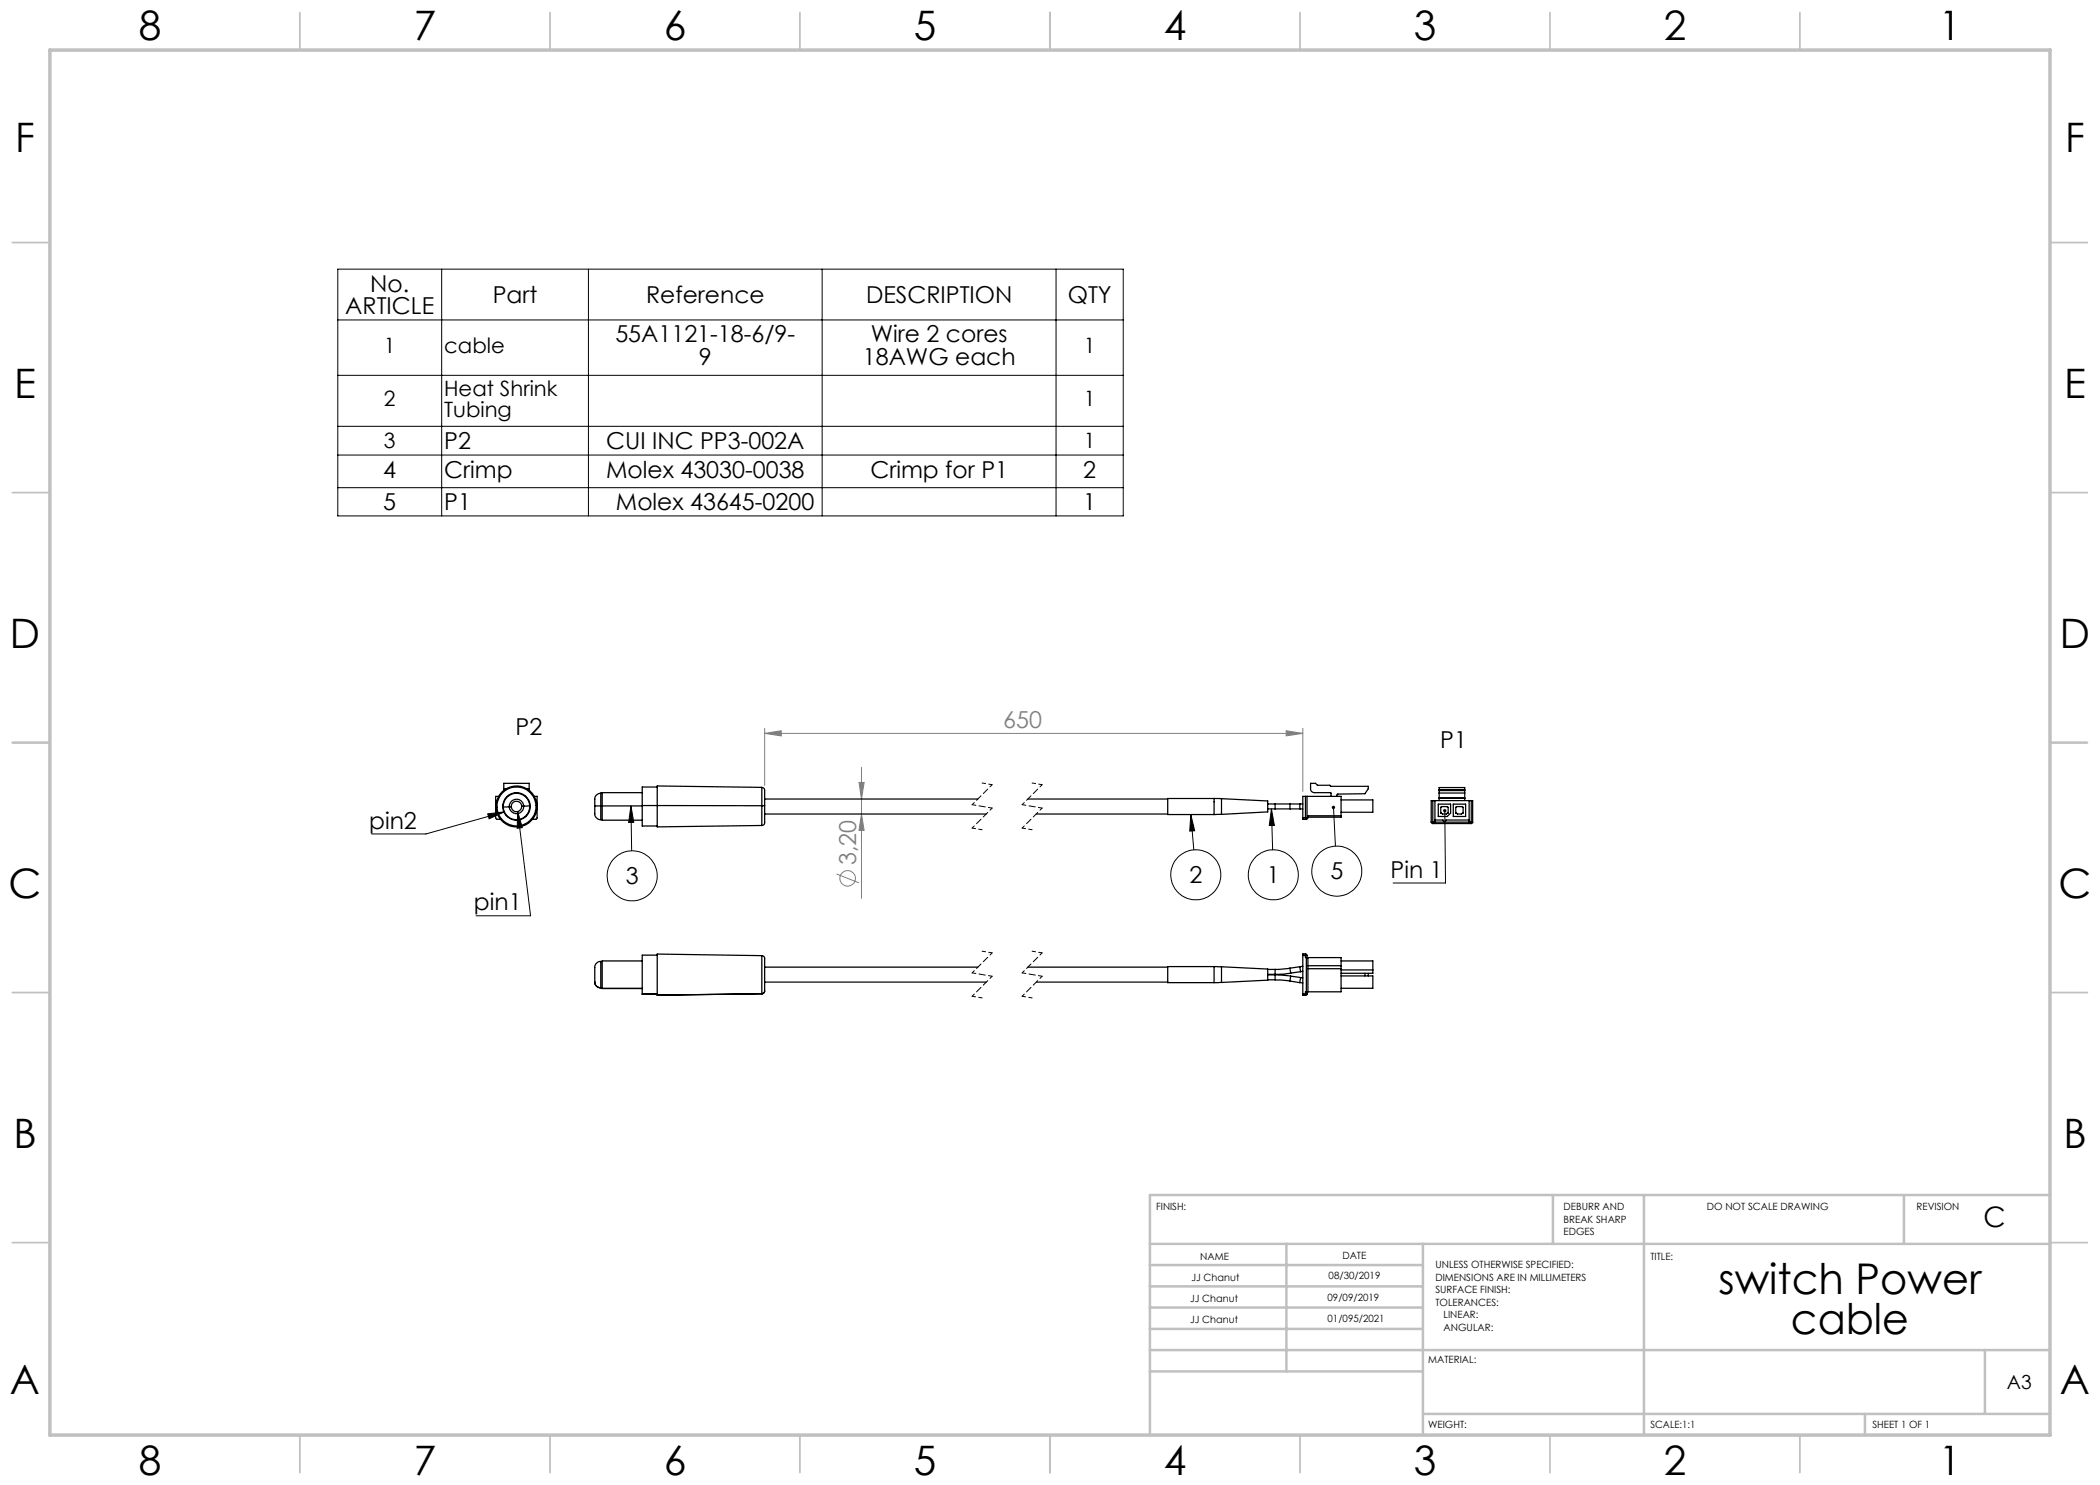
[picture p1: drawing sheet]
<svg xmlns="http://www.w3.org/2000/svg" width="420mm" height="297mm" viewBox="0 0 420 297" stroke-linecap="round" stroke-linejoin="round" font-family="sans-serif">
<g fill="none" stroke="#c0c0c0" stroke-width=".35">
<path d="M60 2.5v7.5M110 2.5v7.5M160 2.5v7.5M210 2.5v7.5M260 2.5v7.5M310 2.5v7.5M360 2.5v7.5M2.5 48.5h7.5M410 48.5h7.5M2.5 98.5h7.5M410 98.5h7.5M2.5 148.5h7.5"/>
<path d="M410 148.5h7.5M2.5 198.5h7.5M410 198.5h7.5M2.5 248.5h7.5M410 248.5h7.5M60 287v7.5M110 287v7.5M160 287v7.5M210 287v7.5M260 287v7.5M310 287v7.5M360 287v7.5"/>
</g>
<g fill="none" stroke="#c0c0c0" stroke-width=".5">
<path d="M310.6 239v9.8M328.8 239v48M380.8 239v9.8M410 239h-180v48M230 248.8h180M230 257.3h54.6M230 253h54.6M257.3 248.8v25.5M284.6 248.8v38.2M230 265.8h54.6M230 261.5h54.6M230 274.3h54.6"/>
<path d="M230 270h180M397 270v12.8M284.6 282.8h125.4M373 282.8v4.2"/>
</g>
<path d="M10 10h400v277h-400z" fill="none" stroke="#c0c0c0" stroke-width=".7"/>
<g fill="none" stroke="#808080" stroke-width=".2">
<path d="M152.9 146.7l3.3-.5v1zM152.9 145.7v11.4M152.9 146.7h107.7M171.8 156.5h1l-.5 3.3zM172.3 153.5v26.2M257.2 146.2l3.4 .5-3.4 .5zM260.6 145.7v12.6M167.3 174.8l4.5 1.8M172.3 162.8l.5 3.3h-1z"/>
<circle cx="169.5" cy="175.7" r="1.55"/>
</g>
<g fill="none" stroke="#000" stroke-width=".2">
<path d="M67.6 53.8h157v49.4h-157zM88.3 53.8v49.4M117.7 53.8v49.4M164.4 53.8v49.4M211.2 53.8v49.4M67.6 75.1h157M67.6 64h157M67.6 85.3h157M67.6 91h157M67.6 97.5h157M97.5 162.8l3.4-.4-3.1 1.4zM100.9 162.4l-15.7 4.4h-10.9"/>
<path d="M103.5 162.3l2.6 20.9h-10.9M103.5 162.3l1 3.2-1.1 .2zM126.2 161.2l.1 8.9M126.2 161.2l.6 3.3h-1.1zM238.2 162.9l.6 7.1M238.2 162.9l.7 3.3h-1zM254.3 161.8l.6 3.3h-1zM254.3 161.8l.2 8.2M266.7 161.5l.4 7.7M289 162.1l.1 14.5h-10.5"/>
<circle cx="126.4" cy="175.2" r="5"/>
<circle cx="239.2" cy="175" r="5"/>
<circle cx="254.7" cy="175" r="5"/>
<circle cx="267.4" cy="174.2" r="5"/>
</g>
<path d="M196.4 156.6l2 .3M206.4 156.6l2 .3M194.4 165.6l2 .4M204.4 165.6l2 .4M194.4 199.3l2 .3M196.4 190.2l2 .4M204.4 199.3l2 .3M206.4 190.2l2 .4" fill="none" stroke="#000" stroke-width=".2" stroke-dasharray="1.3 .6" stroke-dashoffset=".6"/>
<path d="M198.4 156.9l-4 4M208.4 156.9l-4 4M198.4 161.6l-4 4M208.4 161.6l-4 4M198.4 190.6l-4 4M198.4 195.3l-4 4M208.4 190.6l-4 4M208.4 195.3l-4 4" fill="none" stroke="#000" stroke-width=".2" stroke-dasharray="1.3 .6" stroke-dashoffset=".7"/>
<path d="M194.4 160.9l4 .7M204.4 160.9l4 .7M194.4 194.6l4 .6M204.4 194.6l4 .6" fill="none" stroke="#000" stroke-width=".2" stroke-dasharray="1.3 .6" stroke-dashoffset=".5"/>
<path d="M126.2 161.2l.6 3.3h-1.1zM254.3 161.8l.6 3.3h-1zM238.2 162.9l.7 3.3h-1zM266.4 161.3a.34 .34 0 0 0 .2 .5 .34 .34 0 0 0 .4-.3 .34 .34 0 0 0-.3-.4v.4v-.4zM103.5 162.3l1 3.2-1.1 .2zM97.5 162.8l3.4-.4-3.1 1.4zM288.7 161.9a.34 .34 0 0 0 0 .5 .34 .34 0 0 0 .5-.1 .34 .34 0 0 0-.2-.5v.3v-.3z" fill="#000"/>
<g fill="#808080">
<path d="M257.2 146.2l3.4 .5-3.4 .5zM152.9 146.7l3.3-.5v1z"/>
<path d="M172.3 162.8l.5 3.3h-1zM171.8 156.5h1l-.5 3.3z"/>
</g>
<g fill="none" stroke="#000" stroke-width=".25">
<path d="M99.7 159.3h-.6v4.2l.3 .4h.7M100.8 157.8v.3M100.8 157.8v-1.1h5v1.1M100.8 157.8h.4M105.4 157.8h.4M105.8 157.8v.3M106.9 159.3h.5v4.4l-.3 .2h-.6M120.2 158.6a1.34 1.34 0 0 0-1.2 1.9v.7M120.2 158.6v2.6M120.2 158.6h.2M128.4 158.5h-8v5.5h8M131.4 157.4h-3v3.7"/>
<path d="M152.4 157.5a.73 .73 0 0 1 .5 1v2.6M152.4 157.5l-21-.3v3.9M152.4 157.5v3.6M152.9 159.8h42.7M205.6 159.8h27.9M242.8 159.7h1.5M242.8 159.7h-9.3v3.2h9.3M242.8 159.7v3.2M244.3 159.7l9.2 .5v2.2l-9.2 .5M244.3 159.7v3.2M261.1 159.3h.3M261.1 159.3h-.5v4.2"/>
<path d="M261.1 159.3v4.2M261.4 159.3h6.8v3.9M261.4 159.3v4.2M266.2 159.3l-.1-.8h-3.2a.78 .78 0 0 1-.8-.7v-1.1h1l.4 .4h2.5l.1 .2h7.5v.5l-.6 .9-5.4 .1a.23 .23 0 0 0-.3 .2 .23 .23 0 0 0 .3 .3M268.2 160h6.4v2.5h-6.4M287.8 159.7v.4M287.8 159.7v-2.2h5.1v2.2M287.8 159.6h5.1M287.8 158.6h5.1M287.8 158.1h5.1M287.8 159.7h5.1M287.8 157.9h5.1"/>
<path d="M292.9 159.7v.4M101.8 161.4h-1.2M101.8 161.4h.4M104.4 161.3a1.06 1.06 0 0 1-1.1 1 1.06 1.06 0 0 1-1.1-.9M104.4 161.3a1.06 1.06 0 0 0-1.2-1 1.06 1.06 0 0 0-1 1.1M104.7 161.2a1.45 1.45 0 0 1-1.3 1.6 1.45 1.45 0 0 1-1.6-1.4M104.7 161.2a1.45 1.45 0 0 0-1.5-1.4 1.45 1.45 0 0 0-1.4 1.6M104.7 161.2l-.3 .1M105.9 161.2h-1.2M105.9 161.2a2.65 2.65 0 0 1-2.5 2.8 2.65 2.65 0 0 1-2.8-2.6M105.9 161.2a2.65 2.65 0 0 0-2.7-2.6 2.65 2.65 0 0 0-2.6 2.8M119 161.2v.4a2.37 2.37 0 0 0 .5 2.2l.7 .1"/>
<path d="M120.2 161.2h-1.2M120.2 161.2v2.7M120.2 163.9h.2M120.2 161.2h8.2M128.4 161.1v4.1h3M128.4 161.1h3M131.4 161.1v4.3l21-.3M131.4 161.1h21M152.4 161.1h.5M152.4 161.1v4M152.9 161.1v2.8a.82 .82 0 0 1-.5 1.2M152.9 162.8h44.3"/>
<path d="M207.3 162.8h26.2M244.3 162.9h-1.5M253.5 160.8h1.5M253.5 161.8h1.5M255 160.8h3.1M255 161.8h3.1M255 160.8v1M258.1 160.8v1M258.1 160.8h1.9M258.1 161.8h1.9M260 161.8h.6M260 160.8h.6"/>
<path d="M260 160.8v1M260.6 163.5h.5M261.1 163.5v.1a.18 .18 0 0 0 .2 .2 .18 .18 0 0 0 .1-.3M261.1 163.5h.3M268.2 163.2h-6.6l-.1 .5-.2 .2h-.7v-.4M268.2 163.2v.2h-6.6M286.2 164.4h.4M286.2 164.4l.4 .3M286.6 160.1h-.4v4.3M286.6 164.4v.3M286.6 160.1h7.7M286.6 164.4h7.7"/>
<path d="M286.6 164.7h7.7M286.6 160.1v4.3M287 164h1.6a.3 .3 0 0 0 .3 .3 .3 .3 0 0 0 .3-.3h4.6M287 160.1v4.6M287.7 160.8h2.4v1.8l-.6 .7h-1.8zM288.1 161.5l.2-.2h1.2l.1 .2v1.1l-.3 .2h-.8l-.4-.2zM290.7 160.8h2.4v2.5h-2.4zM291.1 161.5l.2-.2h1.2l.1 .2v1.1l-.3 .2h-.8l-.4-.2zM293.8 160.1v4.6M294.3 164.4v.3M294.3 164.4h.2M294.3 160.1h.2v4.3"/>
<path d="M294.3 160.1v4.3M294.5 164.4l-.2 .3M120.2 192.3a1.26 1.26 0 0 0-1.2 1.6v1.6a1.62 1.62 0 0 0 .9 2.1h.3M120.2 192.3v5.3M120.2 197.6h.1M120.2 192.3h.2M120.2 197.6h.2M120.4 197.7h.1M120.4 197.7h8M128.4 192.2h-8v5.5M128.4 198.8h.1M128.4 198.8h3"/>
<path d="M131.4 191h-3v7.8M131.4 199h.1M152.4 191.1a.75 .75 0 0 1 .5 1.1v6M152.4 191.1l-21-.3v8.2M152.4 191.1v7.7M152.4 198.8h.1M152.4 198.8l-21 .2M152.9 198.2a.55 .55 0 0 1-.5 .6M152.9 198.2a.6 .6 0 0 1-.5 .6M152.9 193.4h42.7M152.9 196.4h44.3M205.6 193.4h27.9"/>
<path d="M207.3 196.4h26.2M242.8 193.3l1.5 .1M242.8 193.3h-9.3v3.2h9.3M242.8 193.3v3.2M244.3 196.5h-1.5M244.3 193.4l9.2 .4v2.2l-9.2 .5M244.3 193.4v3.1M253.5 193.9h1.5M253.5 194.9h1.5M253.5 195h1.5M253.5 196h1.5M255 196l3 .2"/>
<path d="M255 195l3.1 .2M255 193.9v1M255 195v1M258 193.6l-3 .3M258 193.6l.1 1M258 196.2l2 .3M258.1 194.6l-3.1 .3M258.1 195.2l-.1 1M258.1 195.2l2 .3M260 196.5l.6 .1M260 193.4l.1 .9M260 193.4l-2 .2"/>
<path d="M260.1 195.5l.5 .1M260.1 195.5l-.1 1M260.1 194.3l-2 .3M260.6 194.3h-.5M260.6 193.3l-.6 .1M260.6 198.8v.3h.5M260.6 191.1v7.7M260.6 198.8h.5M260.6 191.1h.5M261.1 191.1h.3M261.1 190.8v.3M261.1 190.8l.3 .3"/>
<path d="M261.1 198.8h.3M261.1 198.8v.3M261.1 190.8h-.5v.3M261.1 191.1v.4h.2M261.3 191.5h.3M261.3 198.4h.3M261.3 198.4h-.2v.4M261.3 191.5v6.9M261.4 198.8l-.3 .3M261.4 191.1v.4M261.4 198.4v.4M261.6 191.5h6.6v1.6"/>
<path d="M261.6 191.5v6.9M261.6 193.7h6.6M261.6 193.1h6.6M268.2 193.1v.6M268.2 193.7v4.7h-6.6M268.2 192.2h6.4v2.5h-6.4M268.2 195.2h6.4v2.5h-6.4M268.2 194h6.4M273 194.7v.5M273.6 194.7v.5"/>
<circle cx="103.3" cy="161.3" r="2.75"/>
<circle cx="103.3" cy="161.3" r="4.1"/>
<circle cx="103.3" cy="161.3" r="3.9"/>
</g>
<g font-size="8.5">
<text x="343.7" y="258.8">switch Power</text>
<text x="358.2" y="266.9">cable</text>
</g>
<g font-size="8.1">
<text x="27.8" y="8">8</text>
<text x="82.8" y="8">7</text>
<text x="132.8" y="8">6</text>
<text x="182.8" y="8">5</text>
<text x="232.8" y="8">4</text>
<text x="282.8" y="8">3</text>
<text x="332.8" y="8">2</text>
<text x="387.8" y="8">1</text>
<text x="3" y="30.4">F</text>
<text x="413" y="30.4">F</text>
<text x="2.8" y="79.6">E</text>
<text x="412.8" y="79.6">E</text>
<text x="2" y="129.6">D</text>
<text x="412" y="129.6">D</text>
<text x="1.7" y="179.6">C</text>
<text x="411.7" y="179.6">C</text>
<text x="2.7" y="229.6">B</text>
<text x="412.7" y="229.6">B</text>
<text x="2" y="278.9">A</text>
<text x="412" y="278.9">A</text>
<text x="27.8" y="295">8</text>
<text x="82.8" y="295">7</text>
<text x="132.8" y="295">6</text>
<text x="182.8" y="295">5</text>
<text x="232.8" y="295">4</text>
<text x="282.8" y="295">3</text>
<text x="332.8" y="295">2</text>
<text x="387.8" y="295">1</text>
</g>
<text font-size="5.6" x="396.7" y="245.3">C</text>
<g font-size="4.7">
<text x="74" y="58.3">No.</text>
<text x="69.1" y="62.8">ARTICLE</text>
<text x="98.5" y="60.6">Part</text>
<text x="129.2" y="60.6">Reference</text>
<text x="173.2" y="60.6">DESCRIPTION</text>
<text x="213.5" y="60.6">QTY</text>
<text x="123.1" y="68.5">55A1121-18-6/9-</text>
<text x="174.2" y="68.5">Wire 2 cores</text>
<text x="139.8" y="73">9</text>
<text x="172.6" y="73">18AWG each</text>
<text x="88.8" y="89.8">P2</text>
<text x="121.2" y="89.8">CUI INC PP3-002A</text>
<text x="76.7" y="95.5">4</text>
<text x="88.8" y="95.5">Crimp</text>
<text x="121.2" y="95.5">Molex 43030-0038</text>
<text x="174.1" y="95.5">Crimp for P1</text>
<text x="216.7" y="95.5">2</text>
<text x="76.7" y="102">5</text>
<text x="88.8" y="102">P1</text>
<text x="123.2" y="102">Molex 43645-0200</text>
<text x="216.7" y="102">1</text>
<text x="103.1" y="147">P2</text>
<text x="288.1" y="149.5">P1</text>
<text x="73.8" y="165.7">pin2</text>
<text x="125.2" y="176.8">3</text>
<text x="237.9" y="176.6">2</text>
<text x="253.4" y="176.6">1</text>
<text x="266.1" y="175.9">5</text>
<text x="278.1" y="175.5">Pin 1</text>
<text x="94.8" y="182.1">pin1</text>
</g>
<g font-size="4.7" fill="#808080">
<text x="200.6" y="145.6">650</text>
<text x="171.3" y="173.1" transform="rotate(-90 171.3 173.1)">3,20</text>
</g>
<g font-size="4.2">
<text x="76.8" y="70.6">1</text>
<text x="88.8" y="70.6">cable</text>
<text x="216.8" y="70.6">1</text>
<text x="76.8" y="81.3">2</text>
<text x="88.8" y="79.2">Heat Shrink</text>
<text x="88.8" y="83.3">Tubing</text>
<text x="216.8" y="81.3">1</text>
<text x="76.8" y="89.6">3</text>
<text x="216.8" y="89.6">1</text>
</g>
<text font-size="3.9" x="401.4" y="277.9">A3</text>
<g font-size="2">
<text x="231.2" y="242">FINISH:</text>
<text x="312.7" y="242">DEBURR AND</text>
<text x="312.7" y="244.5">BREAK SHARP</text>
<text x="341.4" y="242">DO NOT SCALE DRAWING</text>
<text x="383.3" y="242">REVISION</text>
<text x="240" y="251.9">NAME</text>
<text x="268.5" y="251.8">DATE</text>
<text x="312.7" y="247">EDGES</text>
<text x="330.1" y="251.9">TITLE:</text>
<text x="238.3" y="256.1">JJ Chanut</text>
<text x="265.7" y="255.8">08/30/2019</text>
<text x="287.1" y="253.7">UNLESS OTHERWISE SPECIFIED:</text>
<text x="287.1" y="256.2">DIMENSIONS ARE IN MILLIMETERS</text>
<text x="238.1" y="260.3">JJ Chanut</text>
<text x="265.5" y="260.2">09/09/2019</text>
<text x="287.1" y="258.7">SURFACE FINISH:</text>
<text x="287.1" y="261.2">TOLERANCES:</text>
<text x="288.7" y="263.7">LINEAR:</text>
<text x="238.1" y="264.6">JJ Chanut</text>
<text x="265.5" y="264.5">01/095/2021</text>
<text x="288.7" y="266.2">ANGULAR:</text>
<text x="285.6" y="272.5">MATERIAL:</text>
<text x="285.6" y="285.5">WEIGHT:</text>
<text x="330.1" y="285.6">SCALE:1:1</text>
<text x="374.5" y="285.6">SHEET 1 OF 1</text>
</g>
</svg>
